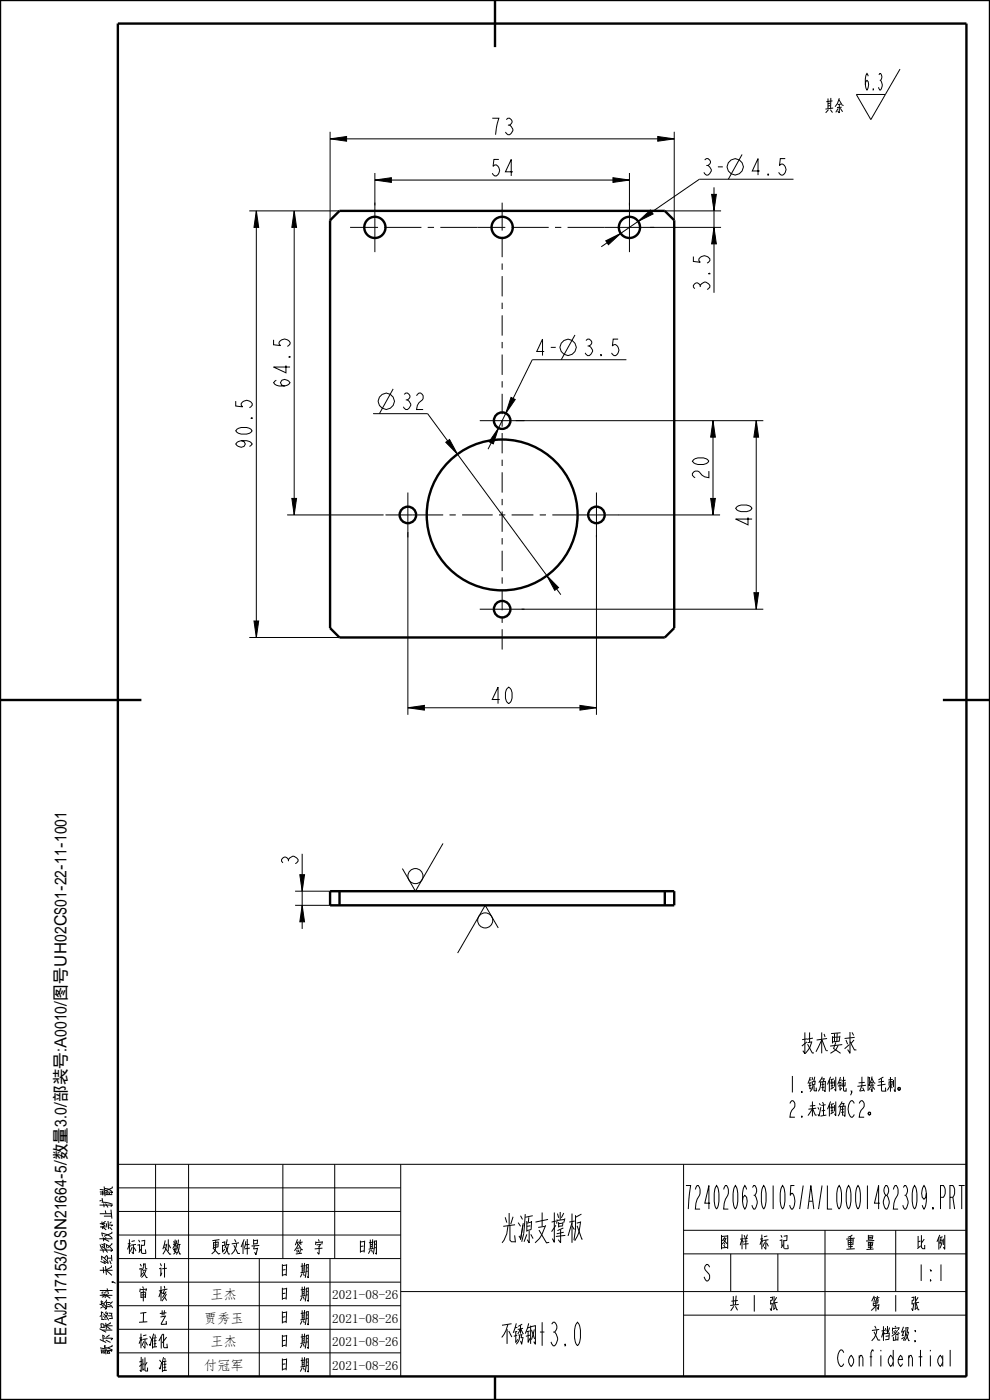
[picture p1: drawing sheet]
<svg xmlns="http://www.w3.org/2000/svg" width="210mm" height="297mm" viewBox="0 0 210 297" stroke-linecap="round" stroke-linejoin="round" font-family="sans-serif">
<g fill="none" stroke="#000" stroke-width=".21">
<path d="M190.9 14.7l-6.2 10.7-3.1-5.4h6.2M70 29.5l3.5-.5v1zM70 28v18.7M70 29.5h73M79.5 38.2l3.5-.5v1zM79.5 36.7v6.9M79.5 38.2h54M130 37.7l3.5 .5-3.5 .5zM133.5 36.7v6.9M139.5 29l3.5 .5-3.5 .5zM143 28v18.7M149.5 33.9l.3-.3a.8 .8 0 0 1 .9 .9l-.5 .6a1.05 1.05 0 0 1 .7 1.2 1.05 1.05 0 0 1-1.1 .8l-.5-.5"/>
<path d="M149.8 35.1h.4M151.5 39.7v22.4M152.3 35.4h1M157.4 32.8l-2.9 5.2M168.3 38h-19.9l-20.9 14.4M52.9 44.7h19.1M54.4 44.7l.5 3.5h-1zM54.4 44.7v90.5M62.4 44.7l.5 3.5h-1zM62.4 44.7v64.5M128.5 51.1l3.2-1.6-2.6 2.4zM131.3 48.2l.4 1.3"/>
<path d="M135.4 47l2.6-2.4 .5 .8zM137.9 48.2h15.1M141 44.7h12M151 41.2h1l-.5 3.5zM151.5 48.2l.5 3.5h-1zM58 72.1v1l1.5 .2-.3-.3a1.17 1.17 0 0 1 1.2-1.1 1.17 1.17 0 0 1 1.1 1.1l-.6 .5M115.4 74.6h-1.5l1.2-2.7v3.5M116.8 73.7h1.1M122 71.1l-3 5.2M132.9 76.3h-20l-9.4 19M50 85.1v1l1.5 .2-.3-.3a1.17 1.17 0 0 1 1.1-1.1 1.17 1.17 0 0 1 1.2 1.1l-.6 .5M79.1 87.8h11.6l28.3 38.4"/>
<path d="M83.4 82.5l-2.9 5.3M94.6 93.8l.8-.6 1.6 3.2zM104.8 89.2a1.75 1.75 0 0 0 .9 1.6M105.7 90.8l-1.1 3.4-.9-.5zM108.4 84.3l.9 .5-2 2.9zM109.4 89.2h52.5M151.2 89.2l.5 3.5h-1zM151.2 89.2v20M160.4 89.2l.5 3.5h-1zM160.4 89.2v40M60.9 109.2h20.5M61.9 105.7h1l-.5 3.5z"/>
<path d="M86.5 112.9v38.7M122.5 109.2a16 16 0 0 1-6.5 12.9M126.5 113.5v38.1M131.2 109.2h21.5M150.7 105.7h1l-.5 3.5zM52.9 135.2h19.1M53.9 131.7h1l-.5 3.5zM110.6 129.2h51.3M116 122.1l2.5 2.5-.8 .6zM159.9 125.7h1l-.5 3.5zM86.5 150.1l3.5-.5v1zM86.5 150.1h40"/>
<path d="M123 149.6l3.5 .5-3.5 .5zM94 178.9l-5.9 10.2-2.7-4.8M62.6 192.1h7.4M62.6 189.1h7.4M63.6 185.6h1l-.5 3.5zM64.1 192.1l.5 3.5h-1zM64.1 181.1v16M105.7 196.9l-2.8-4.8-5.8 10.1M25 247h180v45h-180zM25 257h60M25 252h60M33 247v20"/>
<path d="M40 247v45M60 247v20M71 247v20M85 247v45M145 247v45M145.5 251.5h1l-.5 5M147.5 252.3l.4-.8h.2a2.31 2.31 0 0 1-.2 2.9l-.4 2.1h1M201.5 254h.6a2.08 2.08 0 0 0 0-2.5h-.6v5M202.1 254l.4 2.5M203.4 251.5h1.2M204 251.5v5M25 277h60"/>
<path d="M25 272h60M25 267h60M25 262h60M55 267v25M70 267v25M85 274h120M145 279h60M145 266h60M145 261h60M155 266v8M165 266v8M175 261v31"/>
<path d="M190 261v13M25 287h60M25 282h60M179 287l-.4-.6a.98 .98 0 0 0-.8 .8 2.6 2.6 0 0 0 .5 2.7h.3l.4-.6M201.6 286.4v3.5"/>
<circle cx="155.9" cy="35.4" r="1.72"/>
<circle cx="120.5" cy="73.7" r="1.72"/>
<circle cx="81.9" cy="85.1" r="1.72"/>
<circle cx="88.1" cy="185.9" r="1.6"/>
<circle cx="102.9" cy="195.3" r="1.6"/>
</g>
<g fill="#000">
<path d="M70 29.5l3.5-.5v1zM79.5 38.2l3.5-.5v1zM130 37.7l3.5 .5-3.5 .5zM139.5 29l3.5 .5-3.5 .5zM54.4 44.7l.5 3.5h-1zM62.4 44.7l.5 3.5h-1zM128.5 51.1l3.2-1.6-2.6 2.4zM135.4 47l2.6-2.4 .5 .8zM151 41.2h1l-.5 3.5zM151.5 48.2l.5 3.5h-1zM94.6 93.8l.8-.6 1.6 3.2zM105.7 90.8l-1.1 3.4-.9-.5z"/>
<path d="M108.4 84.3l.9 .5-2 2.9zM151.2 89.2l.5 3.5h-1zM160.4 89.2l.5 3.5h-1zM61.9 105.7h1l-.5 3.5zM150.7 105.7h1l-.5 3.5zM53.9 131.7h1l-.5 3.5zM116 122.1l2.5 2.5-.8 .6zM159.9 125.7h1l-.5 3.5zM86.5 150.1l3.5-.5v1zM123 149.6l3.5 .5-3.5 .5zM64.1 192.1l.5 3.5h-1zM63.6 185.6h1l-.5 3.5z"/>
</g>
<path d="M0 0h210v297h-210zM25 5h180v287h-180zM105 0v10M72 44.7h69l2 2v86.5l-2 2h-69l-2-2v-86.5zM0 148.5h30M200 148.5h10M70 189.1h73v3h-73zM72 189.1v3M141 189.1v3M105 292v5" fill="none" stroke="#000" stroke-width=".51"/>
<!-- layer: 02___PRT_ALL_AXES -->
<g fill="none" stroke="#000" stroke-width=".21">
<path d="M74.3 48.2h5.9M79.5 43v10.5M81.5 48.2h7.9M90.7 48.2h1.4M93.4 48.2h13.8M106.5 43v5.9M106.5 50.2v4.4M106.5 55.9v1.3M106.5 58.6v4.3M108.5 48.2h7.9M117.7 48.2h1.4M133.5 43v10.5"/>
<path d="M138.8 48.2h-18.4M106.5 64.2v1.4M106.5 66.9v4.3M106.5 72.5v1.4M106.5 75.2v4.3M101.8 89.2h9.5M106.5 80.9v1.3M106.5 83.5v4.4M106.5 89.2v1.3M106.5 91.9v4.3M106.5 97.5v1.4M81.8 109.2h12.2"/>
<path d="M86.5 104.5v9.5M95.3 109.2h1.4M98 109.2h6.5M105.8 109.2h1.4M106.5 100.2v4.3M106.5 105.8v1.4M106.5 108.5v4.3M106.5 114.2v1.3M106.5 116.8v4.3M108.5 109.2h4.6M114.5 109.2h1.3M117.2 109.2h14.1"/>
<path d="M126.5 104.5v9.5M101.8 129.2h9.5M106.5 122.5v1.3M106.5 125.2v4.3M106.5 130.8v1.3M106.5 133.5v4.3"/>
</g>
<g fill="none" stroke="#000" stroke-width=".51">
<circle cx="79.5" cy="48.2" r="2.25"/>
<circle cx="106.5" cy="48.2" r="2.25"/>
<circle cx="133.5" cy="48.2" r="2.25"/>
<circle cx="106.5" cy="89.2" r="1.75"/>
<circle cx="86.5" cy="109.2" r="1.75"/>
<circle cx="106.5" cy="109.2" r="16"/>
<circle cx="126.5" cy="109.2" r="1.75"/>
<circle cx="106.5" cy="129.2" r="1.75"/>
</g>
<text font-size="9.1" x="100.8" y="264">光源支撑板</text>
<g font-size="6.5">
<text x="166.1" y="223.8">技术要求</text>
<text x="150.6" y="256.5">724020630105/A/L0001482309.PRT</text>
<text x="104.8" y="285.5">不锈钢t3.0</text>
</g>
<g font-size="4.6">
<text x="183.2" y="19.1">6.3</text>
<text x="103.7" y="28.6">73</text>
<text x="174.9" y="24.2">其余</text>
<text x="103.7" y="37.3">54</text>
<text x="158.9" y="37.1">4.5</text>
<text x="150.6" y="62.1" transform="rotate(-90 150.6 62.1)">3.5</text>
<text x="123.4" y="75.4">3.5</text>
<text x="61.5" y="82.6" transform="rotate(-90 61.5 82.6)">64.5</text>
<text x="84.9" y="86.9">32</text>
<text x="53.5" y="95.6" transform="rotate(-90 53.5 95.6)">90.5</text>
<text x="150.4" y="102" transform="rotate(-90 150.4 102)">20</text>
<text x="159.5" y="112" transform="rotate(-90 159.5 112)">40</text>
<text x="103.7" y="149.3">40</text>
<text x="63.2" y="183.9" transform="rotate(-90 63.2 183.9)">3</text>
<text x="167" y="231.8">1.锐角倒钝,去除毛刺。</text>
<text x="167" y="237">2.未注倒角C2。</text>
<text x="25.6" y="266.2">标记</text>
<text x="33.1" y="266.2">处数</text>
<text x="41.5" y="266.2">更改文件号</text>
<text x="61.2" y="266.2">签 字</text>
<text x="74.6" y="266.2">日期</text>
<text x="150.6" y="265.2">图 样 标 记</text>
<text x="178.2" y="265.2">重 量</text>
<text x="193.2" y="265.2">比 例</text>
<text x="28.2" y="271.2">设 计</text>
<text x="58.2" y="271.2">日 期</text>
<text x="149.1" y="271.7">S</text>
<text x="194.9" y="271.7">1:1</text>
<text x="28.2" y="281.2">工 艺</text>
<text x="28.2" y="276.2">审 核</text>
<text x="58.2" y="281.2">日 期</text>
<text x="58.2" y="276.2">日 期</text>
<text x="154.3" y="278.2">共 1 张</text>
<text x="184.3" y="278.2">第 1 张</text>
<text x="27.4" y="286.2">标准化</text>
<text x="58.2" y="286.2">日 期</text>
<text x="182.3" y="284.6">文档密级:</text>
<text x="28.2" y="291.2">批 准</text>
<text x="58.2" y="291.2">日 期</text>
<text x="179.8" y="289.9">Confidential</text>
</g>
<text font-size="3.9" x="24" y="287.5" transform="rotate(-90 24 287.5)">歌尔保密资料,未经授权禁止扩散</text>
<text font-size="3.5" x="14.1" y="285.4" transform="rotate(-90 14.1 285.4)">EEAJ2117153/GSN21664-5/数量3.0/部装号:A0010/图号UH02CS01-22-11-1001</text>
<g font-size="2.8">
<text x="44.7" y="275.6">王杰</text>
<text x="70.4" y="275.6">2021-08-26</text>
<text x="43.3" y="280.6">贾秀玉</text>
<text x="70.4" y="280.6">2021-08-26</text>
<text x="44.7" y="285.6">王杰</text>
<text x="70.4" y="285.6">2021-08-26</text>
<text x="43.3" y="290.6">付冠军</text>
<text x="70.4" y="290.6">2021-08-26</text>
</g>
</svg>
